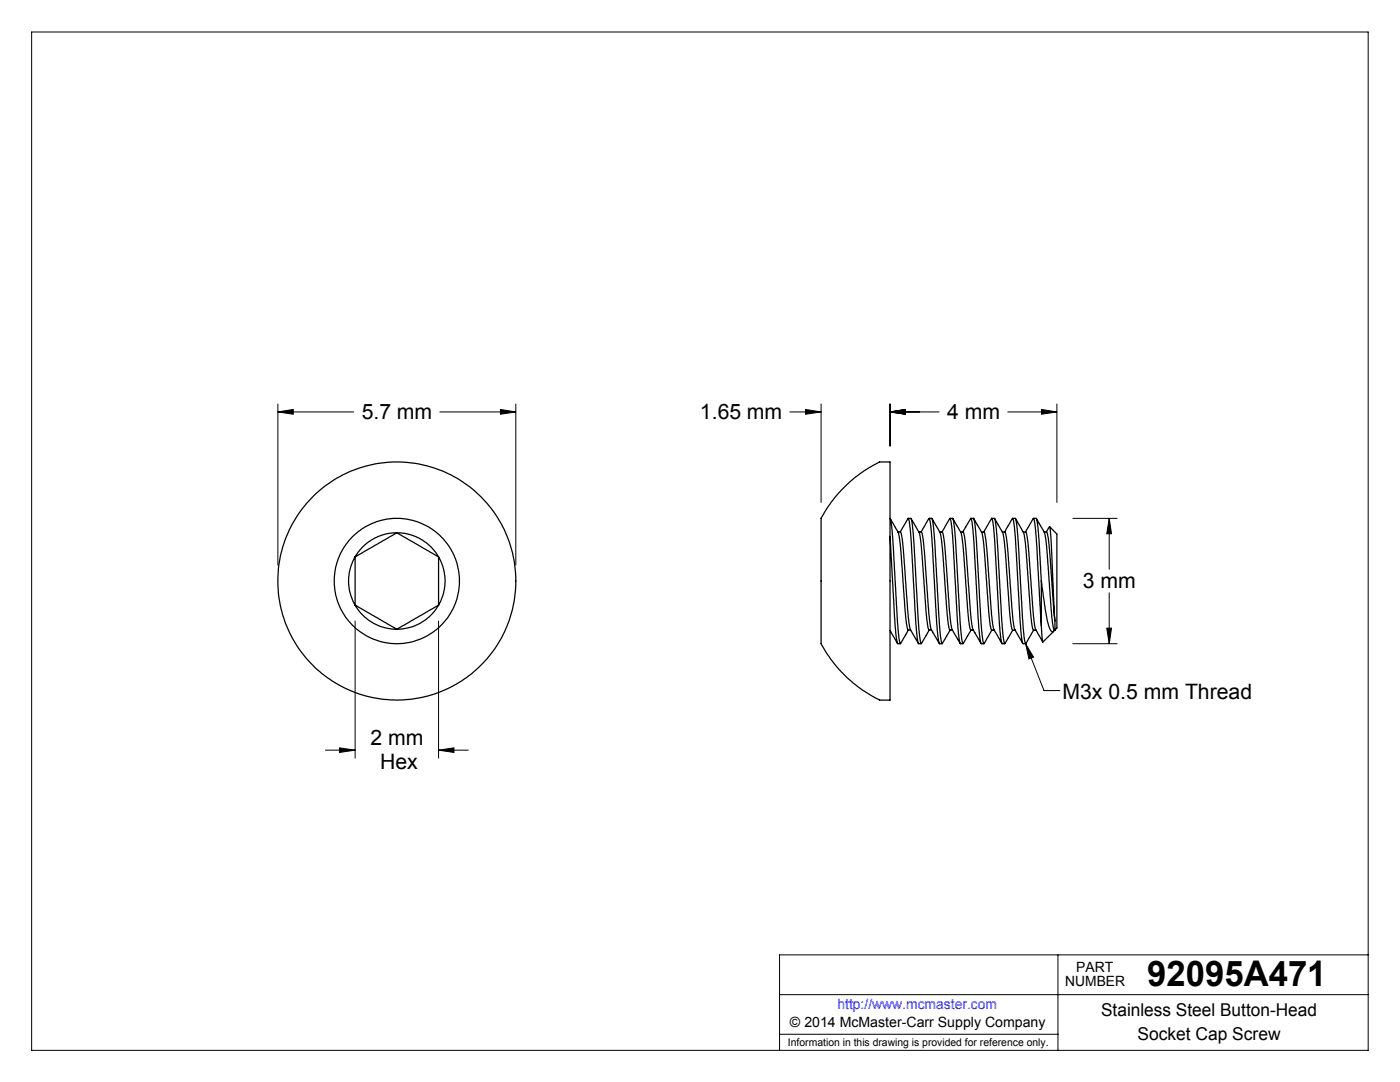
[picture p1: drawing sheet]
<svg xmlns="http://www.w3.org/2000/svg" width="279mm" height="216mm" viewBox="0 0 279 216" stroke-linecap="round" stroke-linejoin="round" font-family="sans-serif">
<g fill="none" stroke="#000" stroke-width=".2">
<path d="M6.3 6.4h266.7v203.2h-266.7zM55.5 82.2l3-.5v1zM55.5 80.6v32.1M55.5 82.2h15.1M87.8 82.2h15.1M99.9 81.7l3 .5-3 .5zM102.9 80.6v32.1M157.6 82.2h6.3M160.8 81.7l3.1 .5-3.1 .5zM163.9 80.6v19.7M177.6 82.2l3.1-.5v1zM177.6 82.2h9.8"/>
<path d="M177.6 80.6v8.4M201.1 82.2h9.8M207.9 81.7l3 .5-3 .5zM210.9 80.6v19.7M214.1 103.4h8.9M221.4 103.4l.4 3.1h-.9zM221.4 103.4v10.2M221.4 118.3v10.1M70.9 123.9v27.4M87.5 123.9v27.4M204.7 128.4l3.7 9.4h3.1M204.7 128.4l1.6 2.7-.9 .4z"/>
<path d="M214.1 128.4h8.9M220.9 125.3h.9l-.4 3.1zM64.9 149.7h6M67.8 149.2l3.1 .5-3.1 .4zM87.5 149.7l3.1-.5v.9zM87.5 149.7h6M155.6 198.5h117.4M211.1 190.5v19.1M273 190.5h-117.4v19.1M155.6 206.4h55.5"/>
</g>
<g fill="#000">
<path d="M204.7 128.4l1.6 2.7-.9 .4z"/>
<path d="M67.8 149.2l3.1 .5-3.1 .4zM87.5 149.7l3.1-.5v.9zM55.5 82.2l3-.5v1zM99.9 81.7l3 .5-3 .5zM221.4 103.4l.4 3.1h-.9zM220.9 125.3h.9l-.4 3.1zM160.8 81.7l3.1 .5-3.1 .5zM177.6 82.2l3.1-.5v1zM177.6 82.2l3.1-.5v1zM207.9 81.7l3 .5-3 .5z"/>
</g>
<g fill="none" stroke="#000" stroke-width=".25">
<path d="M168.8 96.9l.7-.7a25.7 25.7 0 0 1 6-4h2.1v47.5h-2.1l-1.1-.6a24.8 24.8 0 0 1-10.5-10.9v-24.5a9.4 9.4 0 0 1 1.9-3.3l1.6-2.1zM70.9 111.1v9.7M70.9 111.1l-.3 .6a9.5 9.5 0 0 0 .3 9.1M79.2 106.3l8.3 4.8M79.2 106.3l2.2 .2 2.3 1a9.7 9.7 0 0 1 3.8 3.6M79.2 106.3l-2.2 .2-2.4 1a9.7 9.7 0 0 0-3.7 3.6M79.2 106.3l-8.3 4.8M87.5 111.1l.3 .6a9.5 9.5 0 0 1-.3 9.1M87.5 111.1v9.7M177.6 103.4l.3 .9 .3 2.8 .9 17.1 .3 3 .2 1.2 1.7-2.7M177.6 107l1.2 19.2 .3 2.1 .1 .1h.5M177.7 103.5l1.1 2a5.4 5.4 0 0 1 .9 3.3l1.2 15.4 .3 1.5h.6"/>
<path d="M179.2 106.2h.6l.3 1.5 1.3 16.1a6.9 6.9 0 0 0 1.3 3.6l.6 1M179.7 106.2l1.6-2.8 .2 .6 .3 3.4 1.2 19.1 .3 1.9h.6M181.3 103.4l.6 .1 .2 1.3 1.3 20.7 .3 2.6 .2 .3 1.6-2.7M181.8 103.5l1.1 1.9a4.5 4.5 0 0 1 .9 2.9l1.1 15 .4 2.2 .1 .2h.5M183.4 106.2h.5M183.8 106.2l1.7-2.8 .3 1.6 .2 2.4 1.1 19.1 .3 1.9h.6M183.9 106.2l.3 .8 .2 2 .9 13.3 .4 2.7 .2 .8 1.6 2.6M185.4 103.4l.6 .1 .3 1.9 1.2 19.6 .2 2.4 .3 1 1.6-2.7M186 103.5l1.6 2.7M187.5 106.2h.6l.4 2.3 1.2 15.3a7.1 7.1 0 0 0 1.4 3.7l.5 .9M187.6 106.2l.5 3.4 1.1 14.9 .3 1.2h.6M188 106.2l1.6-2.8 .5 3.5 1.2 19.6 .3 1.9h.6"/>
<path d="M189.6 103.4h.5l.1 .2 .3 1.8 1.1 19.1 .3 2.9 .3 1 1.6-2.7M190.1 103.5l1.1 1.8a5.2 5.2 0 0 1 1 3.2l1.1 15.1 .3 2 .1 .1h.5M191.7 106.2h.6l.3 1.7 1 13.9 .4 3.3 .2 .6 1.6 2.7M192.2 106.2l1.6-2.8 .3 1.6 .3 3.3 1.1 18.4 .3 1.7h.6M193.7 103.4l.6 .1 .3 1.5 1.2 19.5 .3 3.3 .3 .6 1.5-2.7M194.3 103.5l1.6 2.7M195.9 106.2h.5l.4 1.7 1.2 15.9a7.2 7.2 0 0 0 1.5 3.8l.5 .8M195.9 106.2l.5 3.4 1 13.2 .2 1.8 .3 1.1M196.3 106.2l1.6-2.8 .3 1.2 .3 3.1 1.1 19 .4 1.7h.5M197.9 103.4l.6 .1 .4 2.1 1 18.3 .3 3.2 .3 1.3 1.6-2.7M198.5 103.5l1 1.7a5.6 5.6 0 0 1 1 3.6l1.1 15 .4 1.8 .1 .1h.5M200 106.2h.6l.3 1.7 1.3 15.9a8.1 8.1 0 0 0 1.6 4l.3 .6"/>
<path d="M200.5 106.2l1.6-2.8 .2 .5 .3 3.2 1.2 19.6 .3 1.7h.6M202.1 103.4l.6 .1 .3 2.1 1.2 19.7 .2 2.3 .3 .8 1.6-2.7M202.7 103.5l.9 1.6a5.8 5.8 0 0 1 1.1 3.7l1.1 15.2 .4 1.7h.5M204.2 106.2h.5M204.6 106.2l1.7-2.8 .2 .9 .3 2.8 1 17.7M204.7 106.2l.2 .5 .3 2.1 1.1 15a8.5 8.5 0 0 0 1.7 4.1l.1 .2M206.3 103.4l.5 .1 .4 1.7 .6 10.7M206.8 103.5l1.6 2.7M207.8 115.9l.8 5.5 .4 2.5 .6 1.7a.43 .43 0 0 0 .4 .5 .43 .43 0 0 0 .4-.4M207.8 115.9v8.9M208.4 106.2h.5l.3 1.3 1.3 16.4M208.4 106.2l.5 2.8 1 14.1 .2 1.9 .3 .7"/>
<path d="M208.8 106.2l.7-1.1 .3 3.1 .7 15.7M209.5 105.1l1.4 1.5v18.7l-.4 .4M70.9 120.8l8.3 4.8M70.9 120.8l1.1 1.5 .8 .9 1.3 .9a9.6 9.6 0 0 0 5.1 1.5M87.5 120.8l-8.3 4.8M87.5 120.8a9.6 9.6 0 0 1-8.3 4.8M177.6 125.8l1.5 2.6M197.9 125.7h.5M207.8 124.8l.3 3.3 2.2-2.1M210.4 125.7h.1M210.5 123.9v1.8"/>
<circle cx="79.2" cy="115.9" r="23.8"/>
<circle cx="79.2" cy="115.9" r="12.5"/>
</g>
<text font-size="7.1" x="229" y="196.8">92095A471</text>
<g font-size="4.2">
<text x="72.2" y="83.6">5.7 mm</text>
<text x="139.7" y="83.6">1.65 mm</text>
<text x="189" y="83.6">4 mm</text>
<text x="216.1" y="117.3">3 mm</text>
<text x="212" y="139.4">M3x 0.5 mm Thread</text>
<text x="74" y="148.7">2 mm</text>
<text x="75.8" y="153.4">Hex</text>
</g>
<g font-size="3.5">
<text x="219.7" y="202.8">Stainless Steel Button-Head</text>
<text x="227" y="207.5">Socket Cap Screw</text>
</g>
<g font-size="2.8">
<text x="212.6" y="196.8">NUMBER</text>
<text x="214.8" y="194">PART</text>
<text x="157.7" y="205">© 2014 McMaster-Carr Supply Company</text>
</g>
<text font-size="2.8" fill="#00f" x="167.1" y="201.4">http://www.mcmaster.com</text>
<text font-size="2.1" x="157.3" y="208.6">Information in this drawing is provided for reference only.</text>
</svg>
